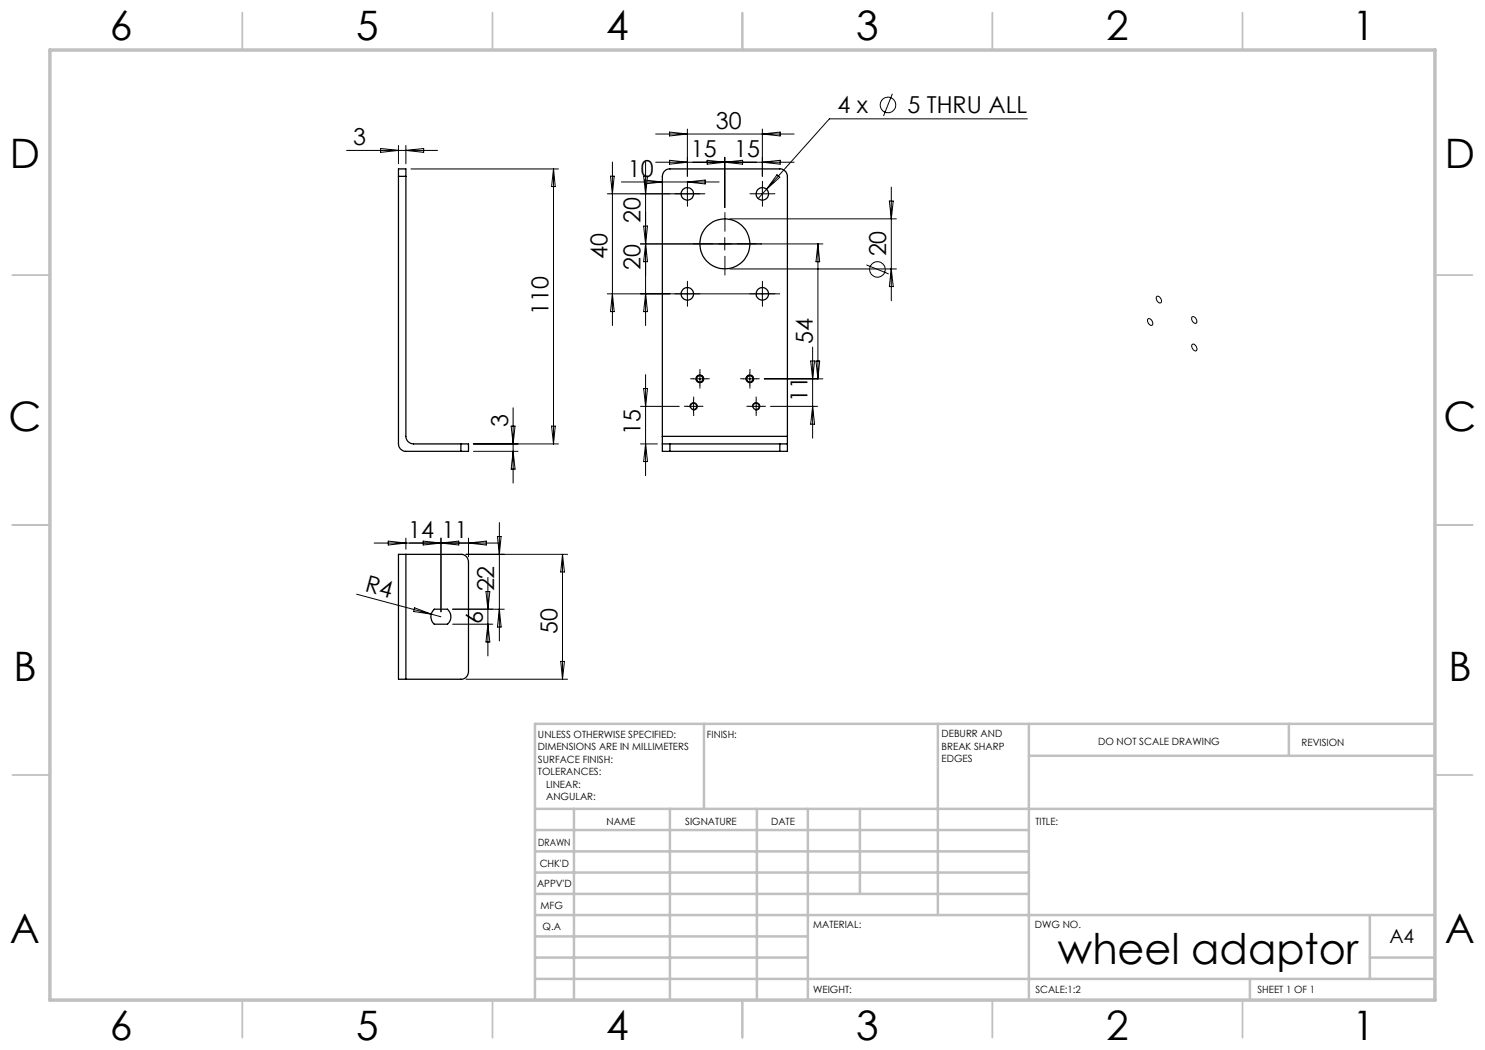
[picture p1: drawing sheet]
<svg xmlns="http://www.w3.org/2000/svg" width="297mm" height="210mm" viewBox="0 0 297 210" stroke-linecap="round" stroke-linejoin="round" font-family="sans-serif">
<g fill="none" stroke="#000" stroke-width=".2">
<path d="M178.5 18.8l-1.8 4.4M69.3 30.1h18.2M76.1 29.7l3.6 .4-3.6 .4zM79.7 29.1v3.7M81.2 29.1v3.7M81.2 30.1l3.5-.4v.8zM82.2 33.8h29.5M110.7 33.8v55M110.7 33.8l.4 3.5h-.8zM122.1 35.2h.7l-.3 3.6zM122.5 32.4v32.7M124.3 36.4h19.5"/>
<path d="M128.7 35.2h.8l-.4 3.6zM128.9 36l3.6 .4-3.6 .4zM129.1 32.4v32.7M131.1 32.4h27.7M131.1 26.8h27.7M133.9 32.1l3.6 .3-3.6 .4zM133.9 26.4l3.6 .4-3.6 .4zM137.5 36.4l3.5-.4v.8zM137.5 25.8v9.5M137.5 37.5v2.5M141 38.8h-19.5M141.4 32.1l7.1 .7v-.7l-7.1 .7z"/>
<path d="M145 31.5v10M151.2 38.8h2.5M152.5 32.4l3.5-.3v.7zM152.5 25.8v9.5M152.5 26.8l3.5-.4v.8zM152.5 37.5v2.5M153.3 37.8l-1.7 1.9M155.4 35l.6 .4-2.7 2.4zM178.3 37.4v22.7M205.5 23.8h-39.6l-12.6 14M121.5 58.8h34.5M122.5 58.8l.3 3.5h-.7z"/>
<path d="M128.1 48.8h36.5M128.7 45.2h.8l-.8 7.1h.8zM129.1 58.8l.4 3.5h-.8zM137.5 57.5v2.5M145 47.5v2.5M146 43.8h33.3M146 53.8h33.3M152.5 57.5v2.5M163.6 48.8l.3 3.5h-.7zM163.6 48.8v27M173.3 53l4.4 1.8M177.9 40.2h.7l-.3 3.6z"/>
<path d="M178.3 53.8l.3 3.5h-.7zM231.4 59.3a.8 .8 0 0 1 .7 .4 .8 .8 0 0 1 0 .9 .94 .94 0 0 1-.7-1.3zM128.7 77.7h.8l-.4 3.6zM129.1 74.9v20.2M138.7 75.8h2.5M139.2 76a.76 .76 0 0 1 .7-1 .76 .76 0 0 1 .8 .8 .76 .76 0 0 1-.9 .7M140 74.5v2.5M148.7 75.8h2.5M149.3 76a.75 .75 0 0 1 .6-1 .75 .75 0 0 1 .8 .9 .75 .75 0 0 1-.9 .6M150 74.5v2.5M152.9 75.8h11.7M162.1 72.2h.8l-.4 3.6z"/>
<path d="M162.5 69.4v18.2M163.2 72.2h.7l-.3 3.6zM229.7 63.7a.86 .86 0 0 1 .7 1.3 .85 .85 0 0 1-.7-1.3zM238.4 63.4a.82 .82 0 0 1 .8 .3 .82 .82 0 0 1 .1 .8 .74 .74 0 0 1-1-.8zM238.4 68.9a.81 .81 0 0 1 .8 .3 .81 .81 0 0 1 .1 .9 .74 .74 0 0 1-1-.9zM94.7 88.8h17M94.7 90.3h8.9M102.2 85.2h.8l-.4 3.6zM102.6 81.6v15M102.6 90.3l.4 3.5h-.8zM110.3 85.2h.8l-.4 3.6zM128.1 88.8h3.4"/>
<path d="M128.1 81.3h7.8M129.1 88.8l.4 3.5h-.8zM137.5 81.3h2.5M138 81.5a.75 .75 0 0 1 .7-1 .75 .75 0 0 1 .8 .9 .75 .75 0 0 1-1 .6M138.7 80v2.5M150 81.3h2.5M150.5 81.5a.76 .76 0 0 1 .7-1 .76 .76 0 0 1 .8 .8 .76 .76 0 0 1-1 .7M151.2 80v2.5M154.1 81.3h9.4M162.5 81.3l.4 3.5h-.8zM71.3 118.8l15 4M74.8 108.6h25.2"/>
<path d="M77.6 108.2l3.6 .4-3.6 .4zM81.2 107.6v2.2M84.6 108.2l7.2 .8v-.8l-7.2 .8zM88.2 107.6v14.8M93.2 110.9h20.3M93.7 107.6v3.8M93.7 108.6l3.6-.4v.8zM97.2 118.3h.8l-.4 3.5zM97.6 115.5v15.7M99.5 107.3h.7l-.3 3.6zM99.9 104.5v23.7M112.5 110.9v24.9"/>
<path d="M112.5 110.9l.4 3.5h-.8zM82.9 121.6l3.4 1.2-3.6-.5zM86.3 122.8l1.9 .6M90.5 121.8h10.4M90.5 124.8h8.1M93.2 135.8h20.3M97.6 124.8l.4 3.6h-.8zM99.9 121.8l.3 3.6h-.7zM112.1 132.3h.8l-.4 3.5z"/>
<circle cx="177.6" cy="21" r="1.56"/>
<circle cx="175.5" cy="53.9" r="1.55"/>
</g>
<g fill="none" stroke="#c0c0c0" stroke-width=".35">
<path d="M48.5 2.5v7.5M98.5 2.5v7.5M148.5 2.5v7.5M198.5 2.5v7.5M248.5 2.5v7.5M2.5 55h7.5M287 55h7.5M2.5 105h7.5M287 105h7.5M2.5 155h7.5M287 155h7.5M48.5 200v7.5"/>
<path d="M98.5 200v7.5M148.5 200v7.5M198.5 200v7.5M248.5 200v7.5"/>
</g>
<g fill="none" stroke="#c0c0c0" stroke-width=".5">
<path d="M140.8 144.8v17M187.6 144.8v38.2M205.8 144.8v55.2M205.8 151.2h81.2M257.8 144.8v6.4M287 144.8h-180v55.2M107 161.8h180M107 178.8h98.8M107 174.5h98.8M107 170.3h98.8M107 166h98.8M114.8 161.8v38.2"/>
<path d="M134 161.8v38.2M151.4 161.8v38.2M161.6 161.8v38.2M172 161.8v17M107 195.8h180M107 191.5h54.6M107 187.3h54.6M107 183h180M250 195.8v4.2M274 191.5h13M274 183v12.8"/>
</g>
<path d="M10 10h277v190h-277z" fill="none" stroke="#c0c0c0" stroke-width=".7"/>
<g fill="none" stroke="#000" stroke-width=".2" stroke-dasharray="15.2 1.3 1.3 1.3">
<path d="M136.2 38.8h-1.2M137.5 37.5v-1.2M138.7 38.8h1.3M151.2 38.8h-1.2M152.5 37.5v-1.2M153.7 38.8h1.3M136.2 58.8h-1.2M137.5 57.5v-1.2M137.5 40v1.3M138.7 58.8h1.3M142.5 48.8h-3.8M145 46.3v-3.8"/>
<path d="M145 51.3v3.7M147.5 48.8h3.7M151.2 58.8h-1.2M152.5 57.5v-1.2M152.5 40v1.3M153.7 58.8h1.3M137.5 60v1.3M138.7 75.8h-.6M140 74.5v-.6M140 77v.6M141.2 75.8h.7M148.7 75.8h-.6"/>
<path d="M150 74.5v-.6M150 77v.6M151.2 75.8h.7M152.5 60v1.3M137.5 81.3h-.6M138.7 80v-.6M138.7 82.5v.6M140 81.3h.6M150 81.3h-.6M151.2 80v-.6M151.2 82.5v.6M152.5 81.3h.6"/>
</g>
<g fill="none" stroke="#000" stroke-width=".25">
<path d="M79.7 35.3v53.5a1.49 1.49 0 0 0 1.5 1.5h11M79.7 35.3v-1.5h1.5v1.5M79.7 35.3h1.5M81.2 35.3v52a1.55 1.55 0 0 0 1.5 1.5h9.5M92.2 88.8h1.5v1.5h-1.5M92.2 88.8v1.5M132.5 88.8h1.5M132.5 88.8v1.5h1.5M132.5 87.3v1.5M132.5 87.3v-52a1.49 1.49 0 0 1 1.5-1.5h22a1.55 1.55 0 0 1 1.5 1.5v52M132.5 87.3h25M134 88.8h22"/>
<path d="M134 90.3h22M134 88.8v1.5M156 88.8h1.5M156 88.8v1.5M157.5 88.8v1.5h-1.5M157.5 87.3v1.5M81.2 110.9h11a1.49 1.49 0 0 1 1.5 1.5v22a1.49 1.49 0 0 1-1.5 1.4h-11M81.2 110.9h-1.5v24.9h1.5M81.2 110.9v24.9M86.9 121.8h2.6a2 2 0 0 1 0 3h-2.6a2 2 0 0 1 0-3z"/>
<circle cx="137.5" cy="38.8" r="1.24"/>
<circle cx="152.5" cy="38.8" r="1.25"/>
<circle cx="137.5" cy="58.8" r="1.24"/>
<circle cx="144.9" cy="48.8" r="5"/>
<circle cx="152.5" cy="58.8" r="1.25"/>
<circle cx="139.9" cy="75.8" r=".63"/>
<circle cx="140" cy="75.8" r=".76"/>
<circle cx="150" cy="75.8" r=".64"/>
<circle cx="150" cy="75.8" r=".77"/>
<circle cx="138.7" cy="81.3" r=".64"/>
<circle cx="151.2" cy="81.3" r=".63"/>
</g>
<text font-size="8.5" x="211.6" y="192.7">wheel adaptor</text>
<g font-size="8.1">
<text x="22" y="8">6</text>
<text x="71.2" y="8">5</text>
<text x="121.2" y="8">4</text>
<text x="171.3" y="8">3</text>
<text x="221.3" y="8">2</text>
<text x="270.5" y="8">1</text>
<text x="2" y="33.6">D</text>
<text x="289" y="33.6">D</text>
<text x="1.7" y="86.1">C</text>
<text x="288.7" y="86.1">C</text>
<text x="2.7" y="136.1">B</text>
<text x="289.7" y="136.1">B</text>
<text x="2" y="188.6">A</text>
<text x="289" y="188.6">A</text>
<text x="22" y="208">6</text>
<text x="71.2" y="208">5</text>
<text x="121.2" y="208">4</text>
<text x="171.3" y="208">3</text>
<text x="221.3" y="208">2</text>
<text x="270.5" y="208">1</text>
</g>
<g font-size="4.7">
<text x="167.5" y="22.7">4 x</text>
<text x="181.5" y="22.7">5 THRU ALL</text>
<text x="70.6" y="29">3</text>
<text x="143.2" y="25.8">30</text>
<text x="125.6" y="35.4">10</text>
<text x="138.2" y="31.4">15</text>
<text x="146.9" y="31.4">15</text>
<text x="128.1" y="44.6" transform="rotate(-90 128.1 44.6)">20</text>
<text x="121.5" y="51.7" transform="rotate(-90 121.5 51.7)">40</text>
<text x="128.1" y="53.9" transform="rotate(-90 128.1 53.9)">20</text>
<text x="177.2" y="51.3" transform="rotate(-90 177.2 51.3)">20</text>
<text x="109.7" y="62.9" transform="rotate(-90 109.7 62.9)">110</text>
<text x="162.6" y="68.8" transform="rotate(-90 162.6 68.8)">54</text>
<text x="161.5" y="80.4" transform="rotate(-90 161.5 80.4)">11</text>
<text x="101.6" y="85.4" transform="rotate(-90 101.6 85.4)">3</text>
<text x="128.1" y="86.9" transform="rotate(-90 128.1 86.9)">15</text>
<text x="81.6" y="107.6">14</text>
<text x="88.4" y="107.6">11</text>
<text x="72.8" y="118.2" transform="rotate(15 72.8 118.2)">R4</text>
<text x="98.9" y="118.3" transform="rotate(-90 98.9 118.3)">22</text>
<text x="96.6" y="124.7" transform="rotate(-90 96.6 124.7)">6</text>
<text x="111.5" y="126.8" transform="rotate(-90 111.5 126.8)">50</text>
</g>
<text font-size="3.9" x="277.9" y="188.5">A4</text>
<g font-size="2">
<text x="107.6" y="147.6">UNLESS OTHERWISE SPECIFIED:</text>
<text x="141.4" y="147.6">FINISH:</text>
<text x="188.3" y="147.5">DEBURR AND</text>
<text x="188.3" y="150">BREAK SHARP</text>
<text x="219.6" y="149">DO NOT SCALE DRAWING</text>
<text x="260.3" y="149.2">REVISION</text>
<text x="107.6" y="150.1">DIMENSIONS ARE IN MILLIMETERS</text>
<text x="107.6" y="152.6">SURFACE FINISH:</text>
<text x="107.6" y="155.1">TOLERANCES:</text>
<text x="188.3" y="152.5">EDGES</text>
<text x="109.2" y="157.6">LINEAR:</text>
<text x="109.2" y="160.1">ANGULAR:</text>
<text x="121.3" y="165">NAME</text>
<text x="137" y="164.9">SIGNATURE</text>
<text x="154.2" y="164.9">DATE</text>
<text x="207.1" y="164.9">TITLE:</text>
<text x="107.6" y="169.1">DRAWN</text>
<text x="107.9" y="173.3">CHK'D</text>
<text x="107.4" y="177.4">APPV'D</text>
<text x="108.1" y="181.8">MFG</text>
<text x="108.5" y="186">Q.A</text>
<text x="162.6" y="185.5">MATERIAL:</text>
<text x="207" y="185.5">DWG NO.</text>
<text x="162.6" y="198.5">WEIGHT:</text>
<text x="207.1" y="198.6">SCALE:1:2</text>
<text x="251.5" y="198.6">SHEET 1 OF 1</text>
</g>
</svg>
